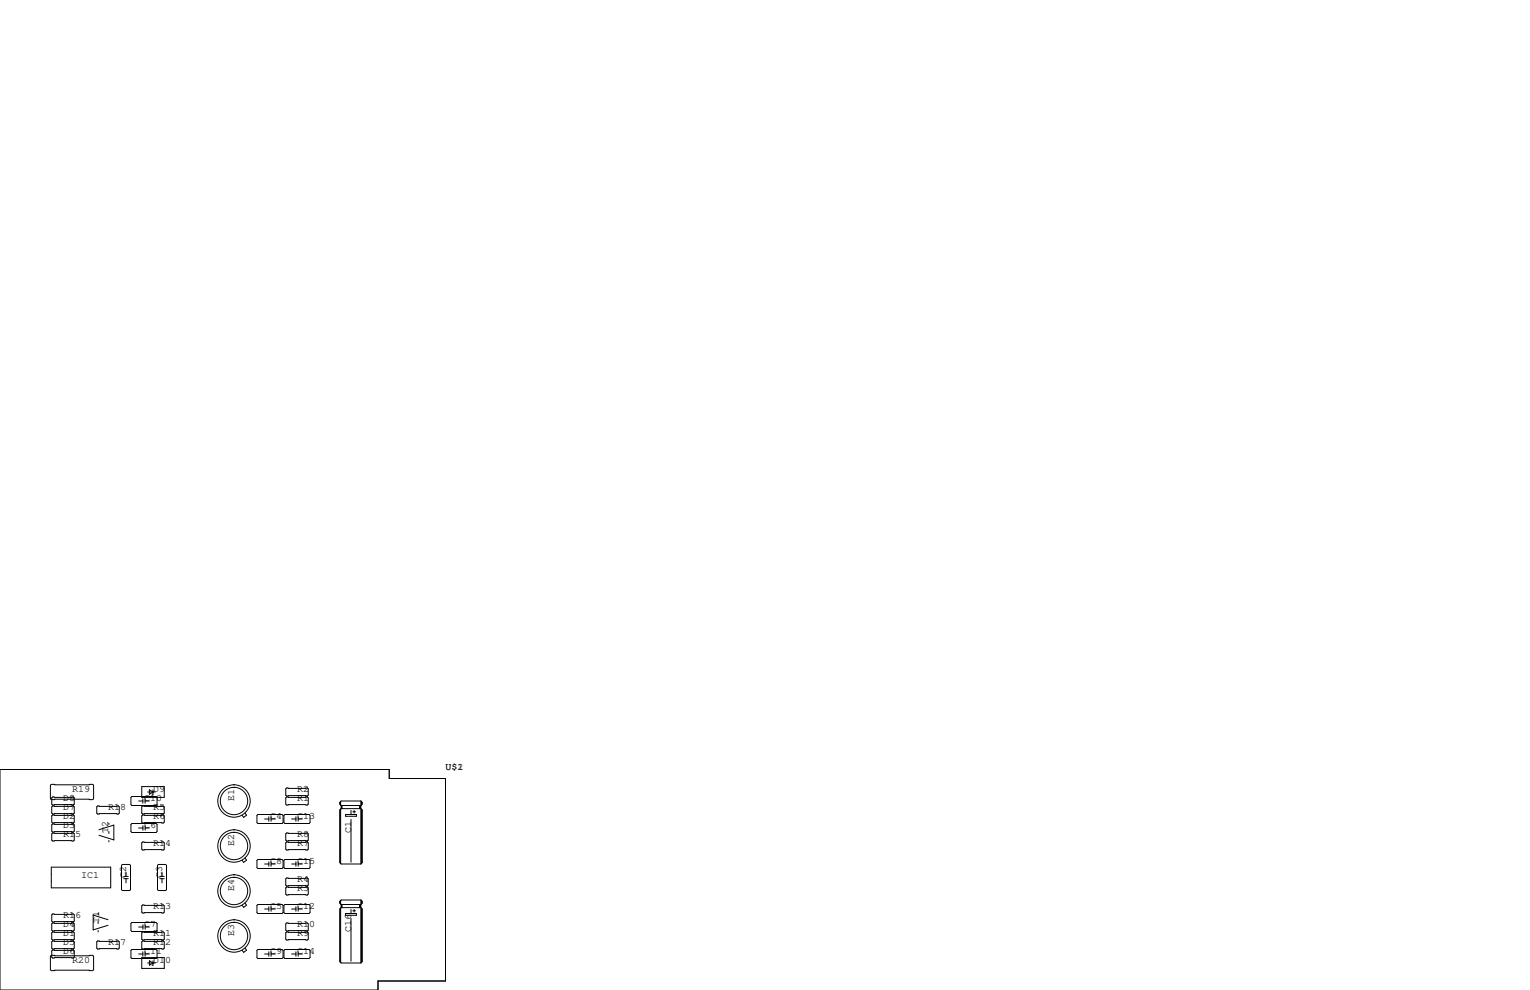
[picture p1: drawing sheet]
<svg xmlns="http://www.w3.org/2000/svg" width="432mm" height="279mm" viewBox="0 0 432 279" stroke-linecap="round" stroke-linejoin="round" font-family="sans-serif">
<g fill="none" stroke="#000" stroke-width=".28">
<path d="M0 217.2h109.9v2.5h15.8v57.2h-19v2.5h-106.7zM14.5 221.4h11.7l.2 .2v3.8l-.2 .3h-11.7l-.3-.3v-3.8zM14.9 224.9h5.8l.3 .3v1.7l-.3 .3h-5.8l-.3-.3v-1.7zM14.9 227.5h5.8l.3 .2v1.8l-.3 .2h-5.8l-.3-.2v-1.8zM14.9 230h5.8l.3 .3v1.7l-.3 .3h-5.8l-.3-.3v-1.7zM14.9 235.1h5.8l.3 .2v1.8l-.3 .3h-5.8l-.3-.3v-1.8zM14.9 232.5h5.8l.3 .3v1.8l-.3 .2h-5.8l-.3-.2v-1.8zM27.6 227.5h5.8l.3 .2v1.8l-.3 .2h-5.8l-.3-.2v-1.8zM27.9 234.2l4.2-1.3v4.1l-4.2-1.3M30.7 232.3v.4M30.7 234.7v.5M30.7 237.2v.4"/>
<path d="M37 232.7l.2-.3h6.9l.2 .3v2l-.2 .2h-6.9l-.2-.2zM37 225l.2-.2h6.9l.2 .2v2.1l-.2 .2h-6.9l-.2-.2zM39.1 226.1h1.2M39.1 233.7h1.2M40 222h6.4v3h-6.4zM40.3 227.5h5.8l.3 .2v1.8l-.3 .2h-5.8l-.3-.2v-1.8zM40.3 230h5.8l.3 .3v1.7l-.3 .3h-5.8l-.3-.3v-1.7zM40.3 237.6h5.8l.3 .3v1.7l-.3 .3h-5.8l-.3-.3v-1.7zM40.3 225.4v1.3M40.3 233v1.3M40.9 226.1h1.3M40.9 225.4v1.3"/>
<path d="M41 233.7h1.2M41 233v1.3M41.7 223.5h2.1M42.2 222.9l1 .6-1 .7zM43.2 222.9v1.3h-.3M69.1 229.5l.5 .6-.8 .6-.5-.6M72.5 230.1l.3-.2h6.8l.3 .2v2.1l-.3 .2h-6.8l-.3-.2zM74.7 231.1h1.2M75.9 230.5v1.3M76.5 231.1h1.2M76.5 230.5v1.3M80.4 229.9h6.8l.3 .2v2.1l-.3 .2h-6.8l-.3-.2v-2.1z"/>
<path d="M80.9 222.4h5.8l.3 .2v1.8l-.3 .3h-5.8l-.3-.3v-1.8zM80.9 224.9h5.8l.3 .3v1.7l-.3 .3h-5.8l-.3-.3v-1.7zM80.9 235.1h5.8l.3 .2v1.8l-.3 .3h-5.8l-.3-.3v-1.8zM80.9 237.6h5.8l.3 .3v1.7l-.3 .3h-5.8l-.3-.3v-1.7zM82.3 231.1h1.2M83.5 230.5v1.3M84.2 230.5v1.3M84.2 231.1h1.1M96 226.4v.5M96 228.6v14.9M96.1 226.2v1M96.1 228.3v15.4"/>
<path d="M96.3 228.2h5.6l.3 .4v14.9l-.3 .3M96.3 228.2l-.4 .4v14.9l.4 .3h5.6M96.3 227.3v.9M96.4 227.5v.6M96.5 227.3v.9M97.5 229.9h3.1v.5h-3.1zM99.1 228.7v1.2M99.1 231.3v12M99.6 229.1h.7M99.9 228.7v.8M101.5 227.3v.9M101.6 227.5v.6"/>
<path d="M101.7 227.5v.6M101.9 226.1l.3 .3v.5l-.3 .4h-5.6M101.9 226.1h-5.6l-.4 .3v.5l.4 .4M101.9 226.1v17.7M102 226.3v.8M102 228.5v15.1M102.1 226.4v.5M102.1 228.6v14.9M14.5 244.7h16.7v5.9h-16.7zM14.9 257.9h5.8l.3 .3v1.8l-.3 .2h-5.8l-.3-.2v-1.8zM27.7 257.7v.4M30.5 259.6l-4.2-1.3v4.1l4.2-1.3"/>
<path d="M34.5 244h2.1l.2 .2v6.9l-.2 .2h-2.1l-.2-.2v-6.9zM34.9 247.3h1.3M34.9 248h1.3M35.6 246.1v1.2M35.6 248v1.2M40 255.7l.3-.3h5.8l.3 .3v1.7l-.3 .3h-5.8l-.3-.3zM44.7 244h2l.3 .2v6.9l-.3 .2h-2l-.2-.2v-6.9zM45.1 247.3h1.3M45.1 248h1.3M45.7 246.1v1.2M45.7 248v1.2M69.1 254.9l.5 .6-.8 .6-.5-.6"/>
<path d="M69.1 242.2l.5 .6-.8 .6-.5-.6M72.5 255.5l.3-.2h6.8l.3 .2v2.1l-.3 .2h-6.8l-.3-.2zM72.5 242.8l.3-.2h6.8l.3 .2v2.1l-.3 .2h-6.8l-.3-.2zM74.7 256.5h1.2M74.7 243.8h1.2M75.9 243.2v1.3M75.9 255.9v1.3M76.5 256.5h1.2M76.5 243.2v1.3M76.5 255.9v1.3M76.5 243.8h1.2M80.1 255.5l.3-.2h6.8l.3 .2v2.1l-.3 .2h-6.8l-.3-.2z"/>
<path d="M80.4 242.6h6.8l.3 .2v2.1l-.3 .2h-6.8l-.3-.2v-2.1zM80.6 250.6l.3-.3h5.8l.3 .3v1.7l-.3 .3h-5.8l-.3-.3zM80.6 248l.3-.2h5.8l.3 .2v1.8l-.3 .3h-5.8l-.3-.3zM82.3 256.5h1.2M82.3 243.8h1.2M83.5 243.2v1.3M83.5 255.9v1.3M84.2 256.5h1.1M84.2 243.2v1.3M84.2 255.9v1.3M84.2 243.8h1.1M96 254.4v.5"/>
<path d="M96 256.5v14.9M96.1 254.1v1M96.1 256.3v15.4M96.3 256.2h5.6l.3 .3v14.9l-.3 .4M96.3 256.2l-.4 .3v14.9l.4 .4h5.6M96.3 255.3v.9M96.4 255.4v.6M96.5 255.3v.9M97.5 257.8h3.1v.5h-3.1zM99.1 256.7v1.1M99.1 259.2v12.1M99.6 257h.7"/>
<path d="M99.9 256.7v.7M101.5 255.3v.9M101.6 255.4v.6M101.7 255.4v.6M101.9 254l.3 .4v.5l-.3 .4h-5.6M101.9 254v17.8M101.9 254h-5.6l-.4 .4v.5l.4 .4M102 254.3v.7M102 256.4v15.1M102.1 254.4v.5M102.1 256.5v14.9M14.2 269.9l.3-.3h11.7l.2 .3v3.8l-.2 .2h-11.7l-.3-.2z"/>
<path d="M14.6 268.4l.3-.3h5.8l.3 .3v1.7l-.3 .3h-5.8l-.3-.3zM14.9 265.6h5.8l.3 .2v1.8l-.3 .2h-5.8l-.3-.2v-1.8zM14.9 263h5.8l.3 .3v1.7l-.3 .3h-5.8l-.3-.3v-1.7zM14.9 260.5h5.8l.3 .2v1.8l-.3 .3h-5.8l-.3-.3v-1.8zM27.6 265.6h5.8l.3 .2v1.8l-.3 .2h-5.8l-.3-.2v-1.8zM27.7 260.1v.5M27.7 262.6v.4M37 260.6l.2-.3h6.9l.2 .3v2l-.2 .3h-6.9l-.2-.3zM37 268.2l.2-.2h6.9l.2 .2v2.1l-.2 .2h-6.9l-.2-.2zM39.1 261.6h1.2M39.1 269.2h1.2M40 265.8l.3-.2h5.8l.3 .2v1.8l-.3 .2h-5.8l-.3-.2z"/>
<path d="M40 263.3l.3-.3h5.8l.3 .3v1.7l-.3 .3h-5.8l-.3-.3zM40 270.3h6.4v3h-6.4zM40.3 268.6v1.3M40.3 261v1.3M40.9 268.6v1.3M40.9 269.2h1.3M41 261v1.3M41 261.6h1.2M41.7 271.8h2.1M42.2 271.1l1 .7-1 .6zM43.2 271.1v1.3h-.3M69.1 267.6l.5 .6-.8 .6-.5-.6"/>
<path d="M72.5 268.2l.3-.2h6.8l.3 .2v2.1l-.3 .2h-6.8l-.3-.2zM74.7 269.2h1.2M75.9 268.6v1.3M76.5 268.6v1.3M76.5 269.2h1.2M80.1 268.2l.3-.2h6.8l.3 .2v2.1l-.3 .2h-6.8l-.3-.2zM80.6 260.7l.3-.2h5.8l.3 .2v1.8l-.3 .3h-5.8l-.3-.3zM80.6 263.3l.3-.3h5.8l.3 .3v1.7l-.3 .3h-5.8l-.3-.3zM82.3 269.2h1.2M83.5 268.6v1.3M84.2 268.6v1.3M84.2 269.2h1.1"/>
<circle cx="66" cy="226.1" r="3.9"/>
<circle cx="66" cy="238.8" r="3.9"/>
<circle cx="66" cy="238.8" r="4.6"/>
<circle cx="66" cy="226.1" r="4.6"/>
<circle cx="66" cy="251.5" r="3.9"/>
<circle cx="66" cy="251.5" r="4.6"/>
<circle cx="66" cy="264.2" r="3.9"/>
<circle cx="66" cy="264.2" r="4.6"/>
</g>
<g font-size="2.8">
<text x="125.7" y="217.2">U$1</text>
<text x="129.1" y="217.2">2</text>
<text x="17.8" y="226.1">D8</text>
<text x="20.3" y="223.5">R19</text>
<text x="40.6" y="226.1">C10</text>
<text x="43.2" y="223.5">D9</text>
<text x="66" y="226.1" transform="rotate(-90 66 226.1)">E1</text>
<text x="83.8" y="226.1">R1</text>
<text x="83.8" y="223.5">R2</text>
<text x="17.8" y="231.1">D2</text>
<text x="17.8" y="228.6">D7</text>
<text x="17.8" y="233.7">D3</text>
<text x="30.5" y="228.6">R18</text>
<text x="40.6" y="233.7">C6</text>
<text x="43.2" y="228.6">R5</text>
<text x="43.2" y="231.1">R6</text>
<text x="76.2" y="231.1">C4</text>
<text x="83.8" y="231.1">C13</text>
<text x="17.8" y="236.2">R15</text>
<text x="30.5" y="234.9" transform="rotate(-90 30.5 234.9)">T2</text>
<text x="43.2" y="238.8">R14</text>
<text x="66" y="238.8" transform="rotate(-90 66 238.8)">E2</text>
<text x="83.8" y="238.8">R7</text>
<text x="83.8" y="236.2">R8</text>
<text x="99.1" y="234.9" transform="rotate(-90 99.1 234.9)">C1</text>
<text x="76.2" y="243.8">C8</text>
<text x="83.8" y="243.8">C15</text>
<text x="22.9" y="247.6">IC1</text>
<text x="35.6" y="247.6" transform="rotate(-90 35.6 247.6)">C2</text>
<text x="45.7" y="247.6" transform="rotate(-90 45.7 247.6)">C3</text>
<text x="66" y="251.5" transform="rotate(-90 66 251.5)">E4</text>
<text x="83.8" y="251.5">R3</text>
<text x="83.8" y="248.9">R4</text>
<text x="43.2" y="256.5">R13</text>
<text x="76.2" y="256.5">C5</text>
<text x="83.8" y="256.5">C12</text>
<text x="17.8" y="261.6">D4</text>
<text x="17.8" y="259.1">R16</text>
<text x="27.9" y="260.3" transform="rotate(-90 27.9 260.3)">T1</text>
<text x="40.6" y="261.6">C7</text>
<text x="83.8" y="261.6">R10</text>
<text x="99.1" y="262.9" transform="rotate(-90 99.1 262.9)">C16</text>
<text x="17.8" y="266.7">D5</text>
<text x="17.8" y="269.2">D6</text>
<text x="17.8" y="264.2">D1</text>
<text x="30.5" y="266.7">R17</text>
<text x="40.6" y="269.2">C11</text>
<text x="43.2" y="266.7">R12</text>
<text x="43.2" y="264.2">R11</text>
<text x="66" y="264.2" transform="rotate(-90 66 264.2)">E3</text>
<text x="76.2" y="269.2">C9</text>
<text x="83.8" y="269.2">C14</text>
<text x="83.8" y="264.2">R9</text>
<text x="20.3" y="271.8">R20</text>
<text x="43.2" y="271.8">D10</text>
</g>
</svg>
